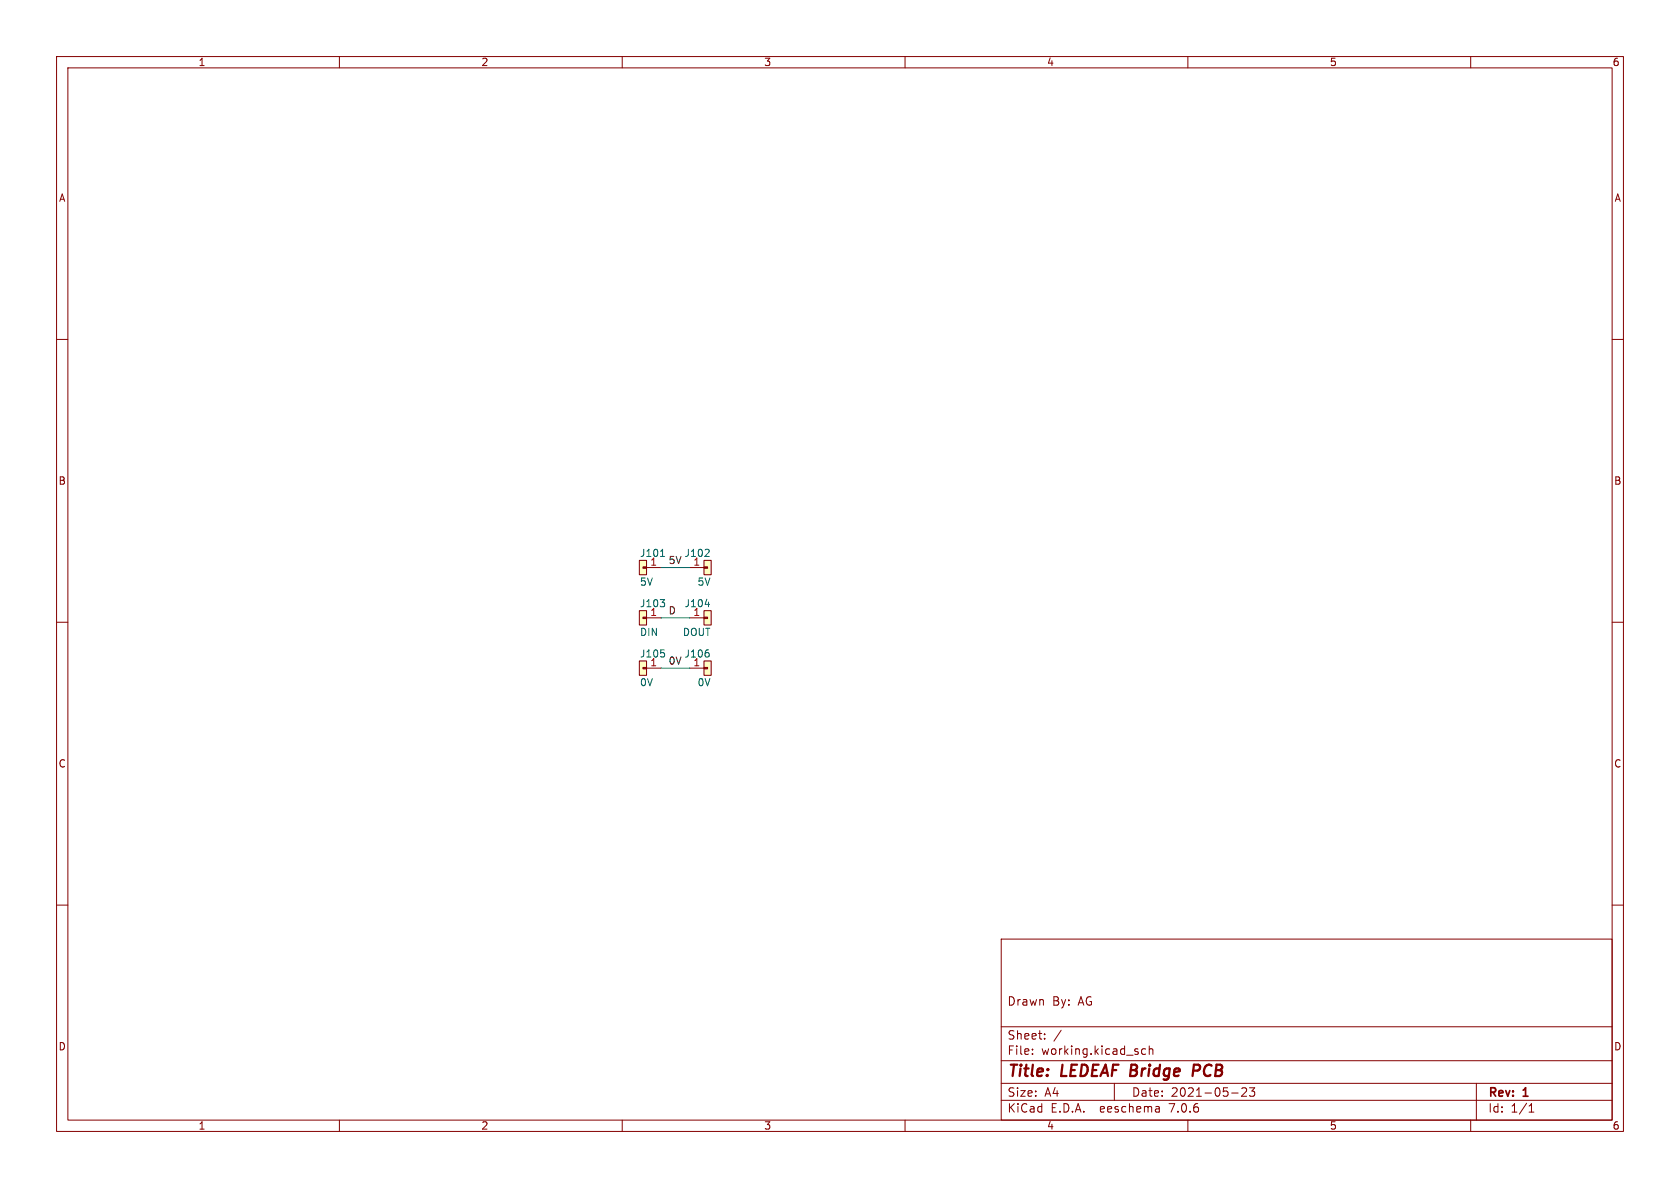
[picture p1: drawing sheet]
<svg xmlns="http://www.w3.org/2000/svg" width="297mm" height="210mm" viewBox="0 0 297 210" stroke-linecap="round" stroke-linejoin="round" font-family="sans-serif">
<g fill="none" stroke="#840000" stroke-width=".18">
<path d="M10 10h277v190h-277zM12 12h273v186h-273zM60 10v2M110 10v2M160 10v2M210 10v2M260 10v2M10 60h2M285 60h2M113 99.1h1.3v2.5h-1.3zM124.5 99.1h1.2v2.5h-1.2zM10 110h2"/>
<path d="M113 116.8h1.3v2.6h-1.3zM113 108h1.3v2.5h-1.3zM114.3 118.1h2.5M114.3 109.2h2.5M114.3 100.3h2.5M121.9 118.1h2.6M121.9 109.2h2.6M121.9 100.3h2.6M124.5 116.8h1.2v2.6h-1.2zM124.5 108h1.2v2.5h-1.2zM285 110h2M10 160h2"/>
<path d="M285 160h2M177 166h108v32h-108zM60 198v2M110 198v2M160 198v2M177 194.5h108M177 191.5h108M177 187.5h108M177 181.5h108M182.5 186.3v.1M182.5 185.5v.1M184.7 183.6v.1"/>
<path d="M184.7 182.8v.1M187.6 182.1l-1.3 2M197 191.5v3M202.5 185.5l-.4-.1-.3 .3v.4l.2 .2h.5M203.2 185.5l.2-.1 .3 .1 .1 .9M203.2 184.9v1.5M204.9 195.7l.1 .9M205 196.5l-.2 .1M205 196h-.2M210 198v2M217.7 193.2h1.2M219.5 192.4l.6-.1 .2 .1 .1 .3-.9 1.1h.9"/>
<path d="M220.9 192.3h.9l-.5 .6 .4 .1v.7l-.2 .1h-.4l-.2-.1M260 198v2M261 191.5v6.5M270.3 196.6h.9M270.3 195.5l.4-.4v1.5"/>
</g>
<path d="M211.8 188.2h-.7l-.3 2M211.9 189.2l-1 .1" fill="none" stroke="#840000" stroke-width=".4"/>
<g fill="#ffffc2" stroke="#ffffc2" stroke-width=".18">
<path d="M124.5 116.8h1.2v2.6h-1.2z"/>
<path d="M113 116.8h1.3v2.6h-1.3z"/>
<path d="M124.5 108h1.2v2.5h-1.2z"/>
<path d="M113 99.1h1.3v2.5h-1.3z"/>
<path d="M124.5 99.1h1.2v2.5h-1.2z"/>
<path d="M113 108h1.3v2.5h-1.3z"/>
</g>
<g fill="#840000" stroke="#840000" stroke-width=".18">
<path d="M124.5 118h.6v.2h-.6z"/>
<path d="M113.7 118h.6v.2h-.6z"/>
<path d="M124.5 109.1h.6v.2h-.6z"/>
<path d="M113.7 100.2h.6v.3h-.6z"/>
<path d="M124.5 100.2h.6v.3h-.6z"/>
<path d="M113.7 109.1h.6v.2h-.6z"/>
</g>
<path d="M116.8 98.4h.7M125.3 97.2l.1 .1-.1 .3-.7 .8h.8M116.7 106h.8l-.4 .5M116.8 114.9h.6M117.4 115.4l.1 .2-.1 .5M117.4 106.5l.1 .2-.1 .5M124.7 106.8h.7M125.3 115.4l.1 .2-.1 .5" fill="none" stroke="#006464" stroke-width=".18"/>
<path d="M116.8 109.2h5.1M116.8 118.1h5.1M116.8 100.3h5.1" fill="none" stroke="#009600" stroke-width=".18"/>
<g font-size="2.8" fill="#840000">
<text x="178" y="190.9">Title:</text>
<text x="187.7" y="190.9">LEDEAF Bridge</text>
<text x="212.5" y="190.9">PCB</text>
</g>
<g font-size="2.1" fill="#840000">
<text x="178" y="178">Drawn</text>
<text x="186" y="178">By:</text>
<text x="190.7" y="178">AG</text>
<text x="178" y="184">Sheet:</text>
<text x="178" y="186.7">File:</text>
<text x="184.1" y="186.7">working.kicad_sch</text>
<text x="178" y="196.9">KiCad</text>
<text x="178" y="194.1">Size:</text>
<text x="184.7" y="194.1">A4</text>
<text x="185.7" y="196.9">E.D.A.</text>
<text x="194.6" y="196.9">eeschema</text>
<text x="200" y="194.1">Date:</text>
<text x="207" y="196.9">7.0.6</text>
<text x="207" y="194.1">2021-05-23</text>
<text x="263" y="194.3">Rev:</text>
<text x="263" y="196.9">Id:</text>
<text x="267.1" y="196.9">1/1</text>
<text x="269.4" y="194.3">1</text>
</g>
<g font-size="1.8" fill="#840000">
<text x="35" y="11.9">1</text>
<text x="85" y="11.9">2</text>
<text x="135" y="11.9">3</text>
<text x="185" y="11.9">4</text>
<text x="235" y="11.9">5</text>
<text x="285" y="11.9">6</text>
<text x="10.3" y="35.9">A</text>
<text x="285.3" y="35.9">A</text>
<text x="10.3" y="85.9">B</text>
<text x="285.3" y="85.9">B</text>
<text x="10.3" y="135.9">C</text>
<text x="285.3" y="135.9">C</text>
<text x="10.3" y="185.9">D</text>
<text x="285.3" y="185.9">D</text>
<text x="35" y="199.9">1</text>
<text x="85" y="199.9">2</text>
<text x="135" y="199.9">3</text>
<text x="185" y="199.9">4</text>
<text x="235" y="199.9">5</text>
<text x="285" y="199.9">6</text>
</g>
<g font-size="1.8" fill="#006464">
<text x="113" y="98.7">J101</text>
<text x="114.9" y="100.1">1</text>
<text x="120.9" y="98.7">J102</text>
<text x="122.5" y="100.1">1</text>
<text x="113" y="103.7">5V</text>
<text x="113" y="107.5">J103</text>
<text x="120.9" y="107.5">J104</text>
<text x="123.2" y="103.7">5V</text>
<text x="113" y="112.6">DIN</text>
<text x="114.9" y="109">1</text>
<text x="120.6" y="112.6">DOUT</text>
<text x="122.5" y="109">1</text>
<text x="113" y="116.4">J105</text>
<text x="114.9" y="117.9">1</text>
<text x="120.9" y="116.4">J106</text>
<text x="122.5" y="117.9">1</text>
<text x="113" y="121.5">0V</text>
<text x="123.2" y="121.5">0V</text>
</g>
<g font-size="1.8" fill="#0f0f0f">
<text x="118.1" y="99.8">5V</text>
<text x="118.1" y="108.7">D</text>
<text x="118.1" y="117.6">0V</text>
</g>
</svg>
